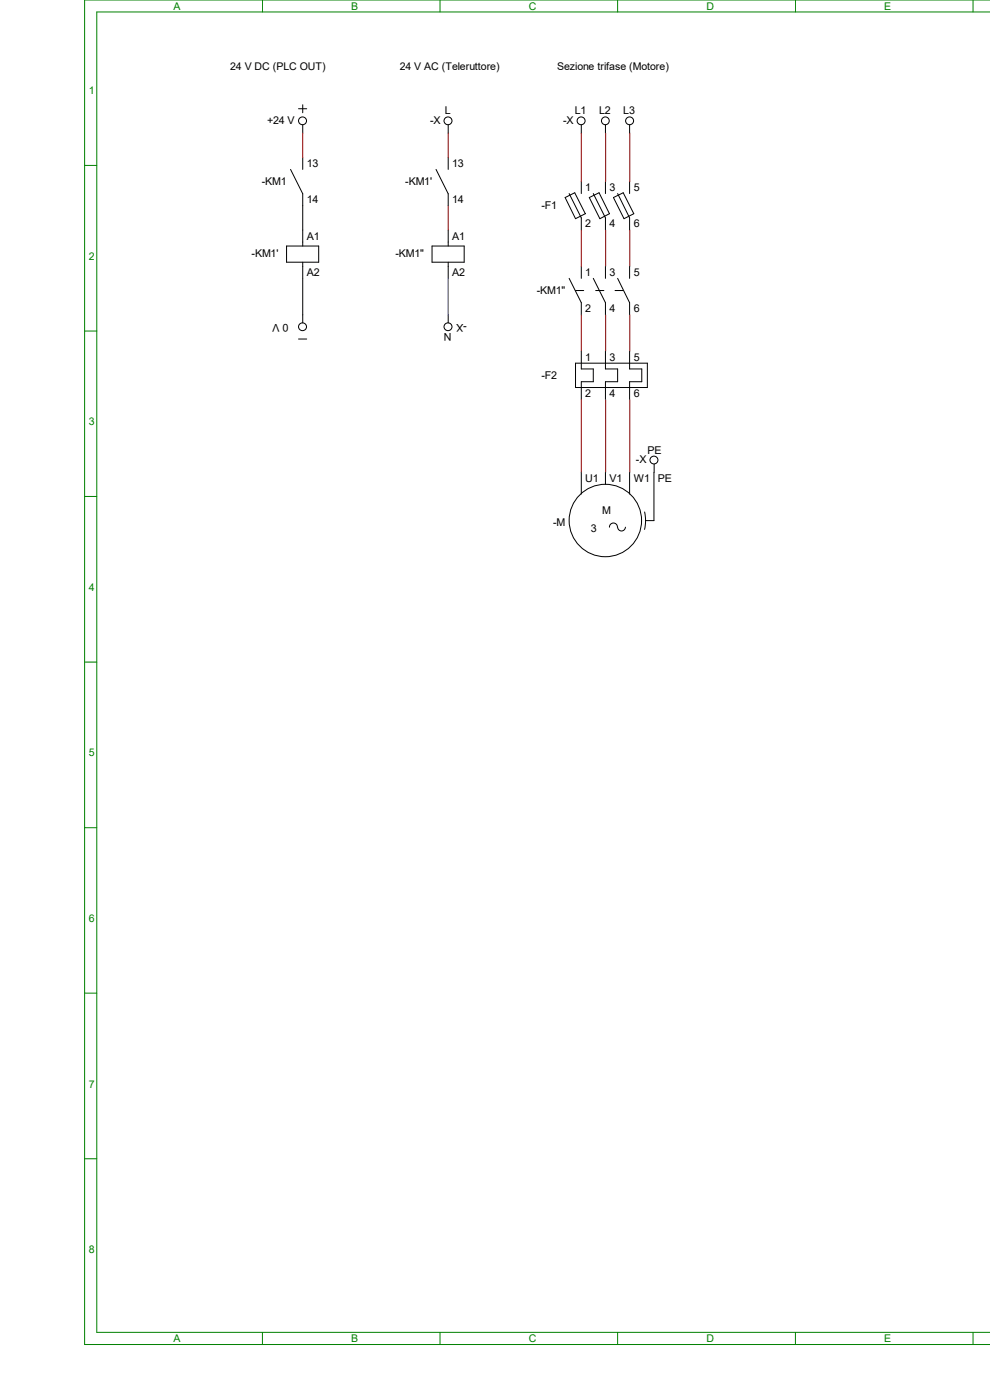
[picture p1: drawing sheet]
<svg xmlns="http://www.w3.org/2000/svg" width="210mm" height="297mm" viewBox="0 0 210 297" stroke-linecap="round" stroke-linejoin="round" font-family="sans-serif">
<g fill="none" stroke="#008000" stroke-width=".21">
<path d="M55.7 0v2.5M93.3 0v2.5M131 0v2.5M168.7 0v2.5M206.4 0v2.5M210.1 0h-192.2v285.2h192.2M210.1 2.5h-189.6v280.2h189.6M17.9 35.1h2.6M17.9 70.2h2.6M17.9 105.3h2.6M17.9 140.5h2.6M17.9 175.6h2.6"/>
<path d="M17.9 210.7h2.6M17.9 245.8h2.6M55.7 282.7v2.5M93.3 282.7v2.5M131 282.7v2.5M168.7 282.7v2.5M206.4 282.7v2.5"/>
</g>
<g fill="none" stroke="#000" stroke-width=".21">
<path d="M61.6 35.9l2.6 5.2v2.5M63.3 23.1h1.8M64.2 22.2v1.7M64.2 26.5v1.7M64.2 33.4v2.5M92.5 35.9l2.6 5.2v2.5M95.1 26.5v1.7M95.1 33.4v2.5M123.3 26.5v1.7M123.3 38.5v2.6M128.4 26.5v1.7M128.4 38.5v2.6"/>
<path d="M133.6 26.5v1.7M133.6 38.5v2.6M60.8 52.2h6.8v3.4h-6.8zM64.2 48.8v3.4M64.2 55.6v12.9M91.7 52.2h6.8v3.4h-6.8zM95.1 48.8v3.4M95.1 55.6v3.5M119.9 41.9l2-1 2.3 4.4-2.1 1.1zM120.7 41.1l2.6 5.1v2.6M120.7 59.1l2.6 5.1v2.6M123.3 56.5v2.6"/>
<path d="M125 41.9l2.1-1 2.2 4.4-2 1.1zM125.9 41.1l2.5 5.1v2.6M125.9 59.1l2.5 5.1v2.6M128.4 56.5v2.6M130.1 41.9l2.1-1 2.3 4.4-2.1 1.1zM131 41.1l2.6 5.1v2.6M131 59.1l2.6 5.1v2.6M133.6 56.5v2.6M63.3 71.9h1.8M95.1 66.8v1.7M122.1 61.6h1.7M122.1 77h15.2v5.2h-15.2z"/>
<path d="M123.3 74.5v3.8h2.6v2.7h-2.6v3.8M126.4 61.6h1.7M128.4 74.5v3.8h2.6v2.7h-2.6v3.8M130.5 61.6h1.7M133.6 74.5v3.8h2.5v2.7h-2.5v3.8M138.8 98.5v1.7M123.3 100.2v4.6M128.4 100.2v2.5M131 111.8a.85 .85 0 0 0-.9-.8 .85 .85 0 0 0-.8 .8M132.7 111.8a.83 .83 0 0 1-.9 .8 .83 .83 0 0 1-.8-.8M133.6 100.2v4.6M136.7 108.6l.2 1.8-.2 1.9"/>
<path d="M138.7 100.2v10.2h-1.7"/>
<circle cx="64.2" cy="25.6" r=".84"/>
<circle cx="95" cy="25.6" r=".84"/>
<circle cx="123.3" cy="25.6" r=".84"/>
<circle cx="128.4" cy="25.6" r=".83"/>
<circle cx="133.6" cy="25.6" r=".84"/>
<circle cx="64.2" cy="69.3" r=".84"/>
<circle cx="95" cy="69.3" r=".84"/>
<circle cx="138.7" cy="97.6" r=".84"/>
<circle cx="128.4" cy="110.4" r="7.7"/>
</g>
<g fill="none" stroke="#800000" stroke-width=".21">
<path d="M95.1 28.2v5.2M123.3 28.2v10.3M128.5 28.2v10.3M133.6 28.2v10.3M95.1 43.6v5.2M123.3 48.8v7.7M128.5 48.8v7.7M133.6 48.8v7.7M123.3 66.8v7.7M128.5 66.8v7.7M133.6 66.8v7.7M123.3 84.8v15.4"/>
<path d="M128.5 84.8v15.4M133.6 84.8v15.4"/>
</g>
<path d="M64.2 28.2v5.2" fill="none" stroke="#f00" stroke-width=".21"/>
<path d="M64.2 43.6v5.2" fill="none" stroke="#010000" stroke-width=".21"/>
<path d="M95.1 59.1v7.7" fill="none" stroke="#00f" stroke-width=".21"/>
<g font-size="2.3">
<text x="56.7" y="26.3">+24 V</text>
<text x="91.2" y="26.3">-X</text>
<text x="94.4" y="24.3">L</text>
<text x="119.5" y="26.3">-X</text>
<text x="121.9" y="24.3">L1</text>
<text x="127.1" y="24.3">L2</text>
<text x="132.2" y="24.3">L3</text>
<text x="65.1" y="35.4">13</text>
<text x="95.9" y="35.4">13</text>
<text x="55.5" y="39.2">-KM1</text>
<text x="86" y="39.2">-KM1'</text>
<text x="124.2" y="40.6">1</text>
<text x="129.3" y="40.6">3</text>
<text x="134.4" y="40.6">5</text>
<text x="65.1" y="43.1">14</text>
<text x="95.9" y="43.1">14</text>
<text x="114.8" y="44.3">-F1</text>
<text x="65.1" y="50.8">A1</text>
<text x="95.9" y="50.8">A1</text>
<text x="124.2" y="48.3">2</text>
<text x="129.3" y="48.3">4</text>
<text x="134.4" y="48.3">6</text>
<text x="53.4" y="54.6">-KM1'</text>
<text x="65.1" y="58.5">A2</text>
<text x="83.9" y="54.6">-KM1&quot;</text>
<text x="95.9" y="58.5">A2</text>
<text x="124.2" y="58.5">1</text>
<text x="129.3" y="58.5">3</text>
<text x="134.4" y="58.5">5</text>
<text x="113.9" y="62.3">-KM1&quot;</text>
<text x="61.2" y="68.7" transform="rotate(-180 61.2 68.7)">0 V</text>
<text x="95.8" y="70.7" transform="rotate(-180 95.8 70.7)">N</text>
<text x="99.1" y="68.7" transform="rotate(-180 99.1 68.7)">-X</text>
<text x="124.2" y="66.3">2</text>
<text x="129.3" y="66.3">4</text>
<text x="134.4" y="66.3">6</text>
<text x="124.2" y="76.5">1</text>
<text x="129.3" y="76.5">3</text>
<text x="134.4" y="76.5">5</text>
<text x="114.8" y="80.3">-F2</text>
<text x="124.2" y="84.2">2</text>
<text x="129.3" y="84.2">4</text>
<text x="134.4" y="84.2">6</text>
<text x="134.9" y="98.3">-X</text>
<text x="137.4" y="96.2">PE</text>
<text x="124.2" y="102.2">U1</text>
<text x="129.3" y="102.2">V1</text>
<text x="134.4" y="102.2">W1</text>
<text x="139.6" y="102.2">PE</text>
<text x="117.3" y="111.6">-M</text>
<text x="125.3" y="112.8">3</text>
<text x="127.8" y="109.1">M</text>
</g>
<g font-size="2.2" fill="#008000">
<text x="36.8" y="2">A</text>
<text x="74.5" y="2">B</text>
<text x="112.2" y="2">C</text>
<text x="149.9" y="2">D</text>
<text x="187.6" y="2">E</text>
<text x="18.8" y="20">1</text>
<text x="18.8" y="55.1">2</text>
<text x="18.8" y="90.3">3</text>
<text x="18.8" y="125.3">4</text>
<text x="18.8" y="160.5">5</text>
<text x="18.8" y="195.6">6</text>
<text x="18.8" y="230.7">7</text>
<text x="18.8" y="265.9">8</text>
<text x="36.8" y="284.7">A</text>
<text x="74.5" y="284.7">B</text>
<text x="112.2" y="284.7">C</text>
<text x="149.9" y="284.7">D</text>
<text x="187.6" y="284.7">E</text>
</g>
<g font-size="2.2">
<text x="48.8" y="14.9">24 V DC (PLC OUT)</text>
<text x="84.8" y="14.9">24 V AC (Teleruttore)</text>
<text x="118.2" y="14.9">Sezione trifase (Motore)</text>
</g>
</svg>
